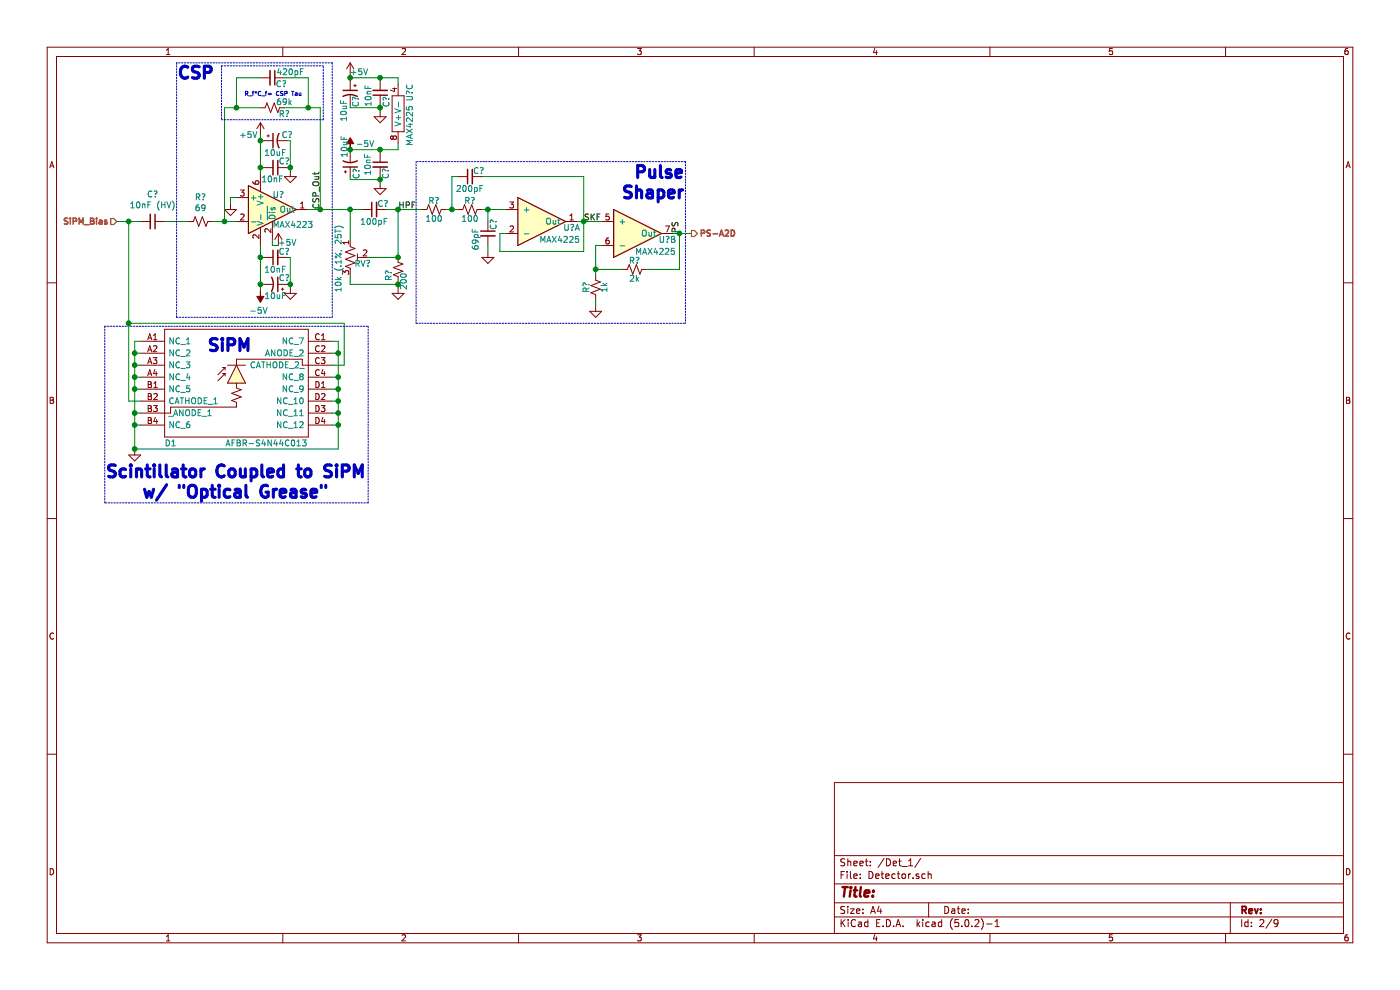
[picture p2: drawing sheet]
EESchema Schematic File Version 4
LIBS:Radiation_Detector-cache
EELAYER 26 0
EELAYER END
$Descr A4 11693 8268
encoding utf-8
Sheet 2 9
Title ""
Date ""
Rev ""
Comp ""
Comment1 ""
Comment2 ""
Comment3 ""
Comment4 ""
$EndDescr
Text Notes 1725 2950 0    100  ~ 20
SiPM
Text HLabel 975  1850 0    50   Input ~ 10
SiPM_Bias
$Comp
L SS:AFBR-S4N44C013 D1
U 1 1
P 1175 2850
AR Path="/5EBD2B15/5EBFD8B9" Ref="D1"  Part="1" 
AR Path="/5EC10E33/5EBFD8B9" Ref="D?"  Part="1" 
AR Path="/5EC116B0/5EBFD8B9" Ref="D?"  Part="1" 
AR Path="/5EC11F15/5EBFD8B9" Ref="D?"  Part="1" 
AR Path="/5EEC0C1C/5EBFD8B9" Ref="D?"  Part="1" 
AR Path="/5EEC180C/5EBFD8B9" Ref="D?"  Part="1" 
AR Path="/5EEC25A3/5EBFD8B9" Ref="D?"  Part="1" 
AR Path="/5EE979F5/5EBFD8B9" Ref="D2"  Part="1" 
AR Path="/5EE9A91A/5EBFD8B9" Ref="D3"  Part="1" 
AR Path="/5EE9D7FB/5EBFD8B9" Ref="D4"  Part="1" 
F 0 "D1" H 1425 2000 50  0000 C CNN
F 1 "AFBR-S4N44C013" H 2225 2000 50  0000 C CNN
F 2 "BGA16C97P4X4_388X388X60" H 2625 2950 50  0001 L CNN
F 3 "https://componentsearchengine.com/Datasheets/1/AFBR-S4N44C013.pdf" H 2625 2850 50  0001 L CNN
F 4 "SIPM CSP 4X4MM 30UM NUVHD - Bulk" H 2625 2750 50  0001 L CNN "Description"
F 5 "0.6" H 2625 2650 50  0001 L CNN "Height"
F 6 "Avago Technologies" H 2625 2350 50  0001 L CNN "Manufacturer_Name"
F 7 "AFBR-S4N44C013" H 2625 2250 50  0001 L CNN "Manufacturer_Part_Number"
	1    1175 2850
	1    0    0    -1  
$EndComp
$Comp
L power:GND #PWR018
U 1 1
P 1125 3750
AR Path="/5EBD2B15/5ED81B9D" Ref="#PWR018"  Part="1" 
AR Path="/5EC10E33/5ED81B9D" Ref="#PWR?"  Part="1" 
AR Path="/5EEC0C1C/5ED81B9D" Ref="#PWR?"  Part="1" 
AR Path="/5EEC180C/5ED81B9D" Ref="#PWR?"  Part="1" 
AR Path="/5EEC25A3/5ED81B9D" Ref="#PWR?"  Part="1" 
AR Path="/5EE979F5/5ED81B9D" Ref="#PWR070"  Part="1" 
AR Path="/5EE9A91A/5ED81B9D" Ref="#PWR097"  Part="1" 
AR Path="/5EE9D7FB/5ED81B9D" Ref="#PWR0124"  Part="1" 
F 0 "#PWR018" H 1125 3500 50  0001 C CNN
F 1 "GND" H 1130 3577 50  0001 C CNN
F 2 "" H 1125 3750 50  0001 C CNN
F 3 "" H 1125 3750 50  0001 C CNN
	1    1125 3750
	1    0    0    -1  
$EndComp
$Comp
L power:GND #PWR?
U 1 1
P 3325 2400
AR Path="/5ED867AF" Ref="#PWR?"  Part="1" 
AR Path="/5EBD2B15/5ED867AF" Ref="#PWR019"  Part="1" 
AR Path="/5EE979F5/5ED867AF" Ref="#PWR071"  Part="1" 
AR Path="/5EE9A91A/5ED867AF" Ref="#PWR098"  Part="1" 
AR Path="/5EE9D7FB/5ED867AF" Ref="#PWR0125"  Part="1" 
F 0 "#PWR019" H 3325 2150 50  0001 C CNN
F 1 "GND" H 3425 2300 50  0001 C CNN
F 2 "" H 3325 2400 50  0001 C CNN
F 3 "" H 3325 2400 50  0001 C CNN
	1    3325 2400
	1    0    0    -1  
$EndComp
Wire Wire Line
	2875 2700 2875 3050
Text Notes 875  4175 0    100  ~ 20
Scintillator Coupled to SiPM\n    w/ "Optical Grease"
Wire Wire Line
	1175 2850 1125 2850
Wire Wire Line
	1175 3350 1075 3350
Wire Notes Line
	3075 4200 875  4200
Wire Notes Line
	875  4200 875  2725
Wire Notes Line
	875  2725 3075 2725
Wire Notes Line
	3075 2725 3075 4200
Connection ~ 1125 3750
Wire Wire Line
	1125 2850 1125 2950
Wire Wire Line
	1175 3550 1125 3550
Connection ~ 1125 3550
Wire Wire Line
	1125 3550 1125 3750
Wire Wire Line
	1175 3450 1125 3450
Connection ~ 1125 3450
Wire Wire Line
	1125 3450 1125 3550
Wire Wire Line
	1125 3250 1175 3250
Connection ~ 1125 3250
Wire Wire Line
	1125 3250 1125 3450
Wire Wire Line
	1175 3150 1125 3150
Connection ~ 1125 3150
Wire Wire Line
	1125 3150 1125 3250
Wire Wire Line
	1175 3050 1125 3050
Connection ~ 1125 3050
Wire Wire Line
	1125 3050 1125 3150
Wire Wire Line
	1175 2950 1125 2950
Connection ~ 1125 2950
Wire Wire Line
	1125 2950 1125 3050
Wire Wire Line
	1075 3350 1075 2700
Wire Wire Line
	2825 2850 2825 2950
Wire Wire Line
	1125 3750 2825 3750
Wire Wire Line
	2875 2700 1075 2700
Wire Wire Line
	2775 3050 2875 3050
Wire Wire Line
	2825 2850 2775 2850
Wire Wire Line
	2775 2950 2825 2950
Connection ~ 2825 2950
Wire Wire Line
	2825 2950 2825 3150
Wire Wire Line
	2825 3150 2775 3150
Connection ~ 2825 3150
Wire Wire Line
	2825 3150 2825 3250
Wire Wire Line
	2775 3250 2825 3250
Connection ~ 2825 3250
Wire Wire Line
	2825 3250 2825 3350
Wire Wire Line
	2825 3350 2775 3350
Connection ~ 2825 3350
Wire Wire Line
	2825 3350 2825 3450
Wire Wire Line
	2775 3450 2825 3450
Connection ~ 2825 3450
Wire Wire Line
	2825 3450 2825 3550
Wire Wire Line
	2825 3550 2775 3550
Connection ~ 2825 3550
Wire Wire Line
	2825 3550 2825 3750
Connection ~ 2575 900 
Connection ~ 1975 900 
Wire Wire Line
	1975 900  1875 900 
Text Notes 1475 675  0    100  ~ 20
CSP
Wire Notes Line
	2775 525  1475 525 
Wire Notes Line
	1475 2650 2775 2650
Text Notes 2525 810  2    35   ~ 0
R_f*C_f= CSP Tau
Wire Wire Line
	1375 1850 1575 1850
$Comp
L power:+5V #PWR?
U 1 1
P 2175 1125
AR Path="/5EBD2B15/5EDC378E" Ref="#PWR?"  Part="1" 
AR Path="/5EE979F5/5EDC378E" Ref="#PWR?"  Part="1" 
AR Path="/5EE9A91A/5EDC378E" Ref="#PWR?"  Part="1" 
AR Path="/5EE9D7FB/5EDC378E" Ref="#PWR?"  Part="1" 
F 0 "#PWR?" H 2175 975 50  0001 C CNN
F 1 "+5V" H 2075 1125 50  0000 C CNN
F 2 "" H 2175 1125 50  0001 C CNN
F 3 "" H 2175 1125 50  0001 C CNN
	1    2175 1125
	1    0    0    -1  
$EndComp
$Comp
L power:-5V #PWR?
U 1 1
P 2175 2425
AR Path="/5EBD2B15/5EDC37C7" Ref="#PWR?"  Part="1" 
AR Path="/5EE979F5/5EDC37C7" Ref="#PWR?"  Part="1" 
AR Path="/5EE9A91A/5EDC37C7" Ref="#PWR?"  Part="1" 
AR Path="/5EE9D7FB/5EDC37C7" Ref="#PWR?"  Part="1" 
F 0 "#PWR?" H 2175 2525 50  0001 C CNN
F 1 "-5V" H 2190 2598 50  0000 C CNN
F 2 "" H 2175 2425 50  0001 C CNN
F 3 "" H 2175 2425 50  0001 C CNN
	1    2175 2425
	-1   0    0    1   
$EndComp
$Comp
L Radiation_Detector-rescue:MAX4223-SS U?
U 1 1
P 2275 1750
AR Path="/5EBD2B15/5EDCB5C9" Ref="U?"  Part="1" 
AR Path="/5EE979F5/5EDCB5C9" Ref="U?"  Part="1" 
AR Path="/5EE9A91A/5EDCB5C9" Ref="U?"  Part="1" 
AR Path="/5EE9D7FB/5EDCB5C9" Ref="U?"  Part="1" 
F 0 "U?" H 2275 1875 50  0000 L CNN
F 1 "MAX4223" H 2275 1625 50  0000 L CNN
F 2 "" H 2275 1750 50  0001 C CNN
F 3 "~" H 2275 1750 50  0001 C CNN
	1    2275 1750
	1    0    0    -1  
$EndComp
Wire Wire Line
	1975 1850 1875 1850
$Comp
L power:GND #PWR?
U 1 1
P 1925 1700
AR Path="/5EBD2B15/5EDCFC28" Ref="#PWR?"  Part="1" 
AR Path="/5EE979F5/5EDCFC28" Ref="#PWR?"  Part="1" 
AR Path="/5EE9A91A/5EDCFC28" Ref="#PWR?"  Part="1" 
AR Path="/5EE9D7FB/5EDCFC28" Ref="#PWR?"  Part="1" 
F 0 "#PWR?" H 1925 1450 50  0001 C CNN
F 1 "GND" H 1825 1600 50  0001 C CNN
F 2 "" H 1925 1700 50  0001 C CNN
F 3 "" H 1925 1700 50  0001 C CNN
	1    1925 1700
	1    0    0    -1  
$EndComp
$Comp
L Device:C_Small C?
U 1 1
P 1275 1850
AR Path="/5EBD2B15/5EDE4D38" Ref="C?"  Part="1" 
AR Path="/5EE979F5/5EDE4D38" Ref="C?"  Part="1" 
AR Path="/5EE9A91A/5EDE4D38" Ref="C?"  Part="1" 
AR Path="/5EE9D7FB/5EDE4D38" Ref="C?"  Part="1" 
F 0 "C?" V 1046 1850 50  0000 C CNN
F 1 "10nF (HV)" V 1137 1850 50  0000 C CNN
F 2 "" H 1275 1850 50  0001 C CNN
F 3 "~" H 1275 1850 50  0001 C CNN
	1    1275 1850
	0    1    1    0   
$EndComp
$Comp
L Device:C_Small C?
U 1 1
P 2275 650
AR Path="/5EBD2B15/5EDE63A6" Ref="C?"  Part="1" 
AR Path="/5EE979F5/5EDE63A6" Ref="C?"  Part="1" 
AR Path="/5EE9A91A/5EDE63A6" Ref="C?"  Part="1" 
AR Path="/5EE9D7FB/5EDE63A6" Ref="C?"  Part="1" 
F 0 "C?" V 2325 725 50  0000 C CNN
F 1 "420pF" V 2225 800 50  0000 C CNN
F 2 "" H 2275 650 50  0001 C CNN
F 3 "~" H 2275 650 50  0001 C CNN
	1    2275 650 
	0    1    1    0   
$EndComp
Wire Wire Line
	1975 650  2175 650 
Wire Wire Line
	2375 650  2575 650 
$Comp
L Device:C_Small C?
U 1 1
P 2300 1400
AR Path="/5EBD2B15/5EDED6DA" Ref="C?"  Part="1" 
AR Path="/5EE979F5/5EDED6DA" Ref="C?"  Part="1" 
AR Path="/5EE9A91A/5EDED6DA" Ref="C?"  Part="1" 
AR Path="/5EE9D7FB/5EDED6DA" Ref="C?"  Part="1" 
F 0 "C?" V 2350 1475 50  0000 C CNN
F 1 "10nF" V 2200 1375 50  0000 C CNN
F 2 "" H 2300 1400 50  0001 C CNN
F 3 "~" H 2300 1400 50  0001 C CNN
	1    2300 1400
	0    1    -1   0   
$EndComp
$Comp
L Device:CP1_Small C?
U 1 1
P 2300 1175
AR Path="/5EBD2B15/5EDED795" Ref="C?"  Part="1" 
AR Path="/5EE9A91A/5EDED795" Ref="C?"  Part="1" 
F 0 "C?" V 2250 1075 50  0000 C CNN
F 1 "10uF" V 2400 1175 50  0000 C CNN
F 2 "" H 2300 1175 50  0001 C CNN
F 3 "~" H 2300 1175 50  0001 C CNN
	1    2300 1175
	0    -1   1    0   
$EndComp
Wire Wire Line
	2425 1175 2400 1175
Wire Wire Line
	2425 1400 2400 1400
Wire Wire Line
	2175 1175 2200 1175
Wire Wire Line
	2200 1400 2175 1400
Wire Wire Line
	2175 2375 2175 2425
Wire Wire Line
	2175 1450 2175 1400
Connection ~ 2175 1400
Wire Wire Line
	2175 1175 2175 1125
Connection ~ 2175 1175
$Comp
L Device:C_Small C?
U 1 1
P 2300 2150
AR Path="/5EBD2B15/5EE5049D" Ref="C?"  Part="1" 
AR Path="/5EE979F5/5EE5049D" Ref="C?"  Part="1" 
AR Path="/5EE9A91A/5EE5049D" Ref="C?"  Part="1" 
AR Path="/5EE9D7FB/5EE5049D" Ref="C?"  Part="1" 
F 0 "C?" V 2250 2075 50  0000 C CNN
F 1 "10nF" V 2400 2150 50  0000 C CNN
F 2 "" H 2300 2150 50  0001 C CNN
F 3 "~" H 2300 2150 50  0001 C CNN
	1    2300 2150
	0    -1   1    0   
$EndComp
$Comp
L Device:CP1_Small C?
U 1 1
P 2300 2375
AR Path="/5EBD2B15/5EE504A4" Ref="C?"  Part="1" 
AR Path="/5EE9A91A/5EE504A4" Ref="C?"  Part="1" 
F 0 "C?" V 2350 2450 50  0000 C CNN
F 1 "10uF" V 2200 2375 50  0000 C CNN
F 2 "" H 2300 2375 50  0001 C CNN
F 3 "~" H 2300 2375 50  0001 C CNN
	1    2300 2375
	0    1    -1   0   
$EndComp
Wire Wire Line
	2175 2375 2200 2375
Wire Wire Line
	2175 2150 2200 2150
Wire Wire Line
	2425 2375 2400 2375
Wire Wire Line
	2400 2150 2425 2150
Connection ~ 2175 2150
Connection ~ 2175 2375
$Comp
L power:GND #PWR?
U 1 1
P 2425 2400
AR Path="/5EBD2B15/5EE61E7C" Ref="#PWR?"  Part="1" 
AR Path="/5EE979F5/5EE61E7C" Ref="#PWR?"  Part="1" 
AR Path="/5EE9A91A/5EE61E7C" Ref="#PWR?"  Part="1" 
AR Path="/5EE9D7FB/5EE61E7C" Ref="#PWR?"  Part="1" 
F 0 "#PWR?" H 2425 2150 50  0001 C CNN
F 1 "GND" H 2550 2300 50  0001 C CNN
F 2 "" H 2425 2400 50  0001 C CNN
F 3 "" H 2425 2400 50  0001 C CNN
	1    2425 2400
	1    0    0    -1  
$EndComp
$Comp
L power:GND #PWR?
U 1 1
P 2425 1425
AR Path="/5EBD2B15/5EE62048" Ref="#PWR?"  Part="1" 
AR Path="/5EE979F5/5EE62048" Ref="#PWR?"  Part="1" 
AR Path="/5EE9A91A/5EE62048" Ref="#PWR?"  Part="1" 
AR Path="/5EE9D7FB/5EE62048" Ref="#PWR?"  Part="1" 
F 0 "#PWR?" H 2425 1175 50  0001 C CNN
F 1 "GND" H 2550 1325 50  0001 C CNN
F 2 "" H 2425 1425 50  0001 C CNN
F 3 "" H 2425 1425 50  0001 C CNN
	1    2425 1425
	1    0    0    -1  
$EndComp
Wire Wire Line
	2425 2150 2425 2375
Wire Wire Line
	2175 2150 2175 2375
Wire Wire Line
	2175 2050 2175 2150
Connection ~ 2425 1400
Wire Wire Line
	2425 1400 2425 1175
Wire Wire Line
	2175 1400 2175 1175
$Comp
L power:+5V #PWR?
U 1 1
P 2325 2050
AR Path="/5EBD2B15/5EE68FE2" Ref="#PWR?"  Part="1" 
AR Path="/5EE979F5/5EE68FE2" Ref="#PWR?"  Part="1" 
AR Path="/5EE9A91A/5EE68FE2" Ref="#PWR?"  Part="1" 
AR Path="/5EE9D7FB/5EE68FE2" Ref="#PWR?"  Part="1" 
F 0 "#PWR?" H 2325 1900 50  0001 C CNN
F 1 "+5V" H 2400 2075 50  0000 C CNN
F 2 "" H 2325 2050 50  0001 C CNN
F 3 "" H 2325 2050 50  0001 C CNN
	1    2325 2050
	1    0    0    -1  
$EndComp
Wire Wire Line
	2275 2000 2275 2050
Wire Wire Line
	2275 2050 2325 2050
Wire Wire Line
	1975 1650 1925 1650
Wire Wire Line
	1925 1650 1925 1700
Wire Wire Line
	2675 1750 2675 900 
Wire Wire Line
	1875 1850 1875 900 
Connection ~ 1875 1850
Wire Wire Line
	1875 1850 1775 1850
Wire Wire Line
	2575 900  2675 900 
Wire Wire Line
	2575 1750 2675 1750
Wire Notes Line
	1475 525  1475 2650
Wire Notes Line
	2775 525  2775 2650
$Comp
L Device:C_Small C?
U 1 1
P 3125 1750
AR Path="/5EBD2B15/5EECABB6" Ref="C?"  Part="1" 
AR Path="/5EE979F5/5EECABB6" Ref="C?"  Part="1" 
AR Path="/5EE9A91A/5EECABB6" Ref="C?"  Part="1" 
AR Path="/5EE9D7FB/5EECABB6" Ref="C?"  Part="1" 
F 0 "C?" V 3075 1675 50  0000 C CNN
F 1 "100pF" V 3225 1750 50  0000 C CNN
F 2 "" H 3125 1750 50  0001 C CNN
F 3 "~" H 3125 1750 50  0001 C CNN
	1    3125 1750
	0    -1   1    0   
$EndComp
$Comp
L Device:R_Small_US R?
U 1 1
P 1675 1850
AR Path="/5EBD2B15/5EECCB3D" Ref="R?"  Part="1" 
AR Path="/5EE9A91A/5EECCB3D" Ref="R?"  Part="1" 
F 0 "R?" V 1470 1850 50  0000 C CNN
F 1 "69" V 1561 1850 50  0000 C CNN
F 2 "" H 1675 1850 50  0001 C CNN
F 3 "~" H 1675 1850 50  0001 C CNN
	1    1675 1850
	0    1    1    0   
$EndComp
$Comp
L Device:R_Small_US R?
U 1 1
P 2275 900
AR Path="/5EBD2B15/5EED46DB" Ref="R?"  Part="1" 
AR Path="/5EE9A91A/5EED46DB" Ref="R?"  Part="1" 
F 0 "R?" V 2325 1000 50  0000 C CNN
F 1 "69k" V 2225 1000 50  0000 C CNN
F 2 "" H 2275 900 50  0001 C CNN
F 3 "~" H 2275 900 50  0001 C CNN
	1    2275 900 
	0    1    1    0   
$EndComp
Wire Wire Line
	2375 900  2575 900 
Wire Wire Line
	1975 900  2175 900 
Wire Wire Line
	2575 900  2575 650 
Wire Wire Line
	1975 900  1975 650 
$Comp
L Device:R_Small_US R?
U 1 1
P 3325 2250
AR Path="/5EBD2B15/5EEEB067" Ref="R?"  Part="1" 
AR Path="/5EE9A91A/5EEEB067" Ref="R?"  Part="1" 
F 0 "R?" V 3400 2300 50  0000 C CNN
F 1 "200" V 3275 2350 50  0000 C CNN
F 2 "" H 3325 2250 50  0001 C CNN
F 3 "~" H 3325 2250 50  0001 C CNN
	1    3325 2250
	-1   0    0    1   
$EndComp
Wire Wire Line
	2925 1750 3025 1750
Wire Wire Line
	3325 2400 3325 2375
Wire Wire Line
	3225 1750 3325 1750
Wire Wire Line
	3325 1750 3325 2150
Text Label 2675 1750 1    50   ~ 0
CSP_Out
Connection ~ 2925 1750
Wire Notes Line
	5725 1350 3475 1350
Wire Notes Line
	3475 1350 3475 2700
Wire Notes Line
	3475 2700 5725 2700
Wire Notes Line
	5725 1350 5725 2700
Text Notes 5725 1675 2    100  ~ 20
Pulse\nShaper
Text Label 3325 1750 0    50   ~ 0
HPF
$Comp
L Radiation_Detector-rescue:MAX4225-SS U?
U 1 1
P 4525 1850
AR Path="/5EBD2B15/5EF606A5" Ref="U?"  Part="1" 
AR Path="/5EE9A91A/5EF606A5" Ref="U?"  Part="1" 
F 0 "U?" H 4775 1800 50  0000 C CNN
F 1 "MAX4225" H 4675 1700 50  0000 C CNN
F 2 "" H 4575 2000 50  0001 C CNN
F 3 "" H 4575 2000 50  0001 C CNN
	1    4525 1850
	1    0    0    -1  
$EndComp
$Comp
L Radiation_Detector-rescue:MAX4225-SS U?
U 2 1
P 5325 1950
AR Path="/5EBD2B15/5EF6073C" Ref="U?"  Part="2" 
AR Path="/5EE9A91A/5EF6073C" Ref="U?"  Part="2" 
F 0 "U?" H 5575 1900 50  0000 C CNN
F 1 "MAX4225" H 5475 1800 50  0000 C CNN
F 2 "" H 5375 2100 50  0001 C CNN
F 3 "" H 5375 2100 50  0001 C CNN
	2    5325 1950
	1    0    0    -1  
$EndComp
$Comp
L Radiation_Detector-rescue:MAX4225-SS U?
U 3 1
P 3325 950
AR Path="/5EBD2B15/5F0480F9" Ref="U?"  Part="3" 
AR Path="/5EE9A91A/5F0480F9" Ref="U?"  Part="3" 
F 0 "U?" H 3500 1050 50  0000 C CNN
F 1 "MAX4225" H 3225 1050 50  0000 C CNN
F 2 "" H 3375 1100 50  0001 C CNN
F 3 "" H 3375 1100 50  0001 C CNN
	3    3325 950 
	0    1    -1   0   
$EndComp
$Comp
L power:+5V #PWR?
U 1 1
P 2925 625
AR Path="/5EBD2B15/5F048100" Ref="#PWR?"  Part="1" 
AR Path="/5EE979F5/5F048100" Ref="#PWR?"  Part="1" 
AR Path="/5EE9A91A/5F048100" Ref="#PWR?"  Part="1" 
AR Path="/5EE9D7FB/5F048100" Ref="#PWR?"  Part="1" 
F 0 "#PWR?" H 2925 475 50  0001 C CNN
F 1 "+5V" H 2850 650 50  0000 C CNN
F 2 "" H 2925 625 50  0001 C CNN
F 3 "" H 2925 625 50  0001 C CNN
	1    2925 625 
	-1   0    0    -1  
$EndComp
$Comp
L Device:C_Small C?
U 1 1
P 3175 775
AR Path="/5EBD2B15/5F048106" Ref="C?"  Part="1" 
AR Path="/5EE979F5/5F048106" Ref="C?"  Part="1" 
AR Path="/5EE9A91A/5F048106" Ref="C?"  Part="1" 
AR Path="/5EE9D7FB/5F048106" Ref="C?"  Part="1" 
F 0 "C?" V 3225 850 50  0000 C CNN
F 1 "10nF" V 3075 800 50  0000 C CNN
F 2 "" H 3175 775 50  0001 C CNN
F 3 "~" H 3175 775 50  0001 C CNN
	1    3175 775 
	1    0    0    1   
$EndComp
$Comp
L Device:CP1_Small C?
U 1 1
P 2925 775
AR Path="/5EBD2B15/5F04810D" Ref="C?"  Part="1" 
AR Path="/5EE9A91A/5F04810D" Ref="C?"  Part="1" 
F 0 "C?" V 2875 700 50  0000 C CNN
F 1 "10uF" V 2975 625 50  0000 C CNN
F 2 "" H 2925 775 50  0001 C CNN
F 3 "~" H 2925 775 50  0001 C CNN
	1    2925 775 
	-1   0    0    -1  
$EndComp
Wire Wire Line
	2925 900  2925 875 
Wire Wire Line
	3175 900  3175 875 
Wire Wire Line
	2925 650  2925 675 
Wire Wire Line
	3175 675  3175 650 
$Comp
L power:GND #PWR?
U 1 1
P 3175 925
AR Path="/5EBD2B15/5F04811A" Ref="#PWR?"  Part="1" 
AR Path="/5EE979F5/5F04811A" Ref="#PWR?"  Part="1" 
AR Path="/5EE9A91A/5F04811A" Ref="#PWR?"  Part="1" 
AR Path="/5EE9D7FB/5F04811A" Ref="#PWR?"  Part="1" 
F 0 "#PWR?" H 3175 675 50  0001 C CNN
F 1 "GND" H 3300 825 50  0001 C CNN
F 2 "" H 3175 925 50  0001 C CNN
F 3 "" H 3175 925 50  0001 C CNN
	1    3175 925 
	-1   0    0    -1  
$EndComp
Wire Wire Line
	3175 900  2925 900 
$Comp
L power:-5V #PWR?
U 1 1
P 2925 1250
AR Path="/5EBD2B15/5F048122" Ref="#PWR?"  Part="1" 
AR Path="/5EE979F5/5F048122" Ref="#PWR?"  Part="1" 
AR Path="/5EE9A91A/5F048122" Ref="#PWR?"  Part="1" 
AR Path="/5EE9D7FB/5F048122" Ref="#PWR?"  Part="1" 
F 0 "#PWR?" H 2925 1350 50  0001 C CNN
F 1 "-5V" H 3050 1300 50  0000 C CNN
F 2 "" H 2925 1250 50  0001 C CNN
F 3 "" H 2925 1250 50  0001 C CNN
	1    2925 1250
	1    0    0    -1  
$EndComp
$Comp
L Device:C_Small C?
U 1 1
P 3175 1375
AR Path="/5EBD2B15/5F048129" Ref="C?"  Part="1" 
AR Path="/5EE979F5/5F048129" Ref="C?"  Part="1" 
AR Path="/5EE9A91A/5F048129" Ref="C?"  Part="1" 
AR Path="/5EE9D7FB/5F048129" Ref="C?"  Part="1" 
F 0 "C?" V 3125 1300 50  0000 C CNN
F 1 "10nF" V 3275 1375 50  0000 C CNN
F 2 "" H 3175 1375 50  0001 C CNN
F 3 "~" H 3175 1375 50  0001 C CNN
	1    3175 1375
	-1   0    0    -1  
$EndComp
$Comp
L Device:CP1_Small C?
U 1 1
P 2925 1375
AR Path="/5EBD2B15/5F048130" Ref="C?"  Part="1" 
AR Path="/5EE9A91A/5F048130" Ref="C?"  Part="1" 
F 0 "C?" V 2975 1450 50  0000 C CNN
F 1 "10uF" V 2875 1225 50  0000 C CNN
F 2 "" H 2925 1375 50  0001 C CNN
F 3 "~" H 2925 1375 50  0001 C CNN
	1    2925 1375
	1    0    0    1   
$EndComp
Wire Wire Line
	2925 1250 2925 1275
Wire Wire Line
	2925 1500 2925 1475
Wire Wire Line
	3175 1475 3175 1500
$Comp
L power:GND #PWR?
U 1 1
P 3175 1525
AR Path="/5EBD2B15/5F04813C" Ref="#PWR?"  Part="1" 
AR Path="/5EE979F5/5F04813C" Ref="#PWR?"  Part="1" 
AR Path="/5EE9A91A/5F04813C" Ref="#PWR?"  Part="1" 
AR Path="/5EE9D7FB/5F04813C" Ref="#PWR?"  Part="1" 
F 0 "#PWR?" H 3175 1275 50  0001 C CNN
F 1 "GND" H 3300 1425 50  0001 C CNN
F 2 "" H 3175 1525 50  0001 C CNN
F 3 "" H 3175 1525 50  0001 C CNN
	1    3175 1525
	1    0    0    -1  
$EndComp
Wire Wire Line
	3175 1500 2925 1500
Wire Wire Line
	3175 1250 2925 1250
Wire Wire Line
	2925 650  3175 650 
Wire Wire Line
	2925 625  2925 650 
Connection ~ 2925 650 
Wire Wire Line
	3175 925  3175 900 
Connection ~ 3175 900 
Wire Wire Line
	3175 1525 3175 1500
Connection ~ 3175 1500
Connection ~ 2925 1250
Wire Wire Line
	3175 1275 3175 1250
Wire Wire Line
	3175 1250 3325 1250
Connection ~ 3175 1250
Wire Wire Line
	3325 650  3175 650 
Connection ~ 3175 650 
Wire Wire Line
	3325 1250 3325 1200
Wire Wire Line
	3325 700  3325 650 
Wire Notes Line
	1850 1000 2700 1000
Wire Notes Line
	2700 1000 2700 550 
Wire Notes Line
	1850 550  1850 1000
Wire Notes Line
	1850 550  2700 550 
Wire Wire Line
	4825 1850 4875 1850
Wire Wire Line
	4875 1850 4875 2100
Wire Wire Line
	4875 2100 4175 2100
Wire Wire Line
	4175 2100 4175 1950
Wire Wire Line
	4175 1950 4225 1950
$Comp
L Device:C_Small C?
U 1 1
P 3925 1475
AR Path="/5EBD2B15/5F36906C" Ref="C?"  Part="1" 
AR Path="/5EE979F5/5F36906C" Ref="C?"  Part="1" 
AR Path="/5EE9A91A/5F36906C" Ref="C?"  Part="1" 
AR Path="/5EE9D7FB/5F36906C" Ref="C?"  Part="1" 
F 0 "C?" V 3875 1400 50  0000 C CNN
F 1 "200pF" V 4025 1475 50  0000 C CNN
F 2 "" H 3925 1475 50  0001 C CNN
F 3 "~" H 3925 1475 50  0001 C CNN
	1    3925 1475
	0    -1   1    0   
$EndComp
$Comp
L Device:R_Small_US R?
U 1 1
P 3925 1750
AR Path="/5EBD2B15/5F376A36" Ref="R?"  Part="1" 
AR Path="/5EE9A91A/5F376A36" Ref="R?"  Part="1" 
F 0 "R?" V 3850 1750 50  0000 C CNN
F 1 "100" V 4000 1750 50  0000 C CNN
F 2 "" H 3925 1750 50  0001 C CNN
F 3 "~" H 3925 1750 50  0001 C CNN
	1    3925 1750
	0    1    1    0   
$EndComp
$Comp
L Device:R_Small_US R?
U 1 1
P 3625 1750
AR Path="/5EBD2B15/5F376E62" Ref="R?"  Part="1" 
AR Path="/5EE9A91A/5F376E62" Ref="R?"  Part="1" 
F 0 "R?" V 3550 1750 50  0000 C CNN
F 1 "100" V 3700 1750 50  0000 C CNN
F 2 "" H 3625 1750 50  0001 C CNN
F 3 "~" H 3625 1750 50  0001 C CNN
	1    3625 1750
	0    1    1    0   
$EndComp
$Comp
L Device:C_Small C?
U 1 1
P 4075 1950
AR Path="/5EBD2B15/5F38928F" Ref="C?"  Part="1" 
AR Path="/5EE979F5/5F38928F" Ref="C?"  Part="1" 
AR Path="/5EE9A91A/5F38928F" Ref="C?"  Part="1" 
AR Path="/5EE9D7FB/5F38928F" Ref="C?"  Part="1" 
F 0 "C?" V 4025 2025 50  0000 C CNN
F 1 "69pF" V 4175 1900 50  0000 C CNN
F 2 "" H 4075 1950 50  0001 C CNN
F 3 "~" H 4075 1950 50  0001 C CNN
	1    4075 1950
	-1   0    0    -1  
$EndComp
Wire Wire Line
	4075 1850 4075 1750
Wire Wire Line
	4075 1750 4025 1750
Wire Wire Line
	4075 1750 4225 1750
Connection ~ 4075 1750
Wire Wire Line
	3825 1750 3775 1750
$Comp
L power:GND #PWR?
U 1 1
P 4075 2100
AR Path="/5EBD2B15/5F3A7C2C" Ref="#PWR?"  Part="1" 
AR Path="/5EE979F5/5F3A7C2C" Ref="#PWR?"  Part="1" 
AR Path="/5EE9A91A/5F3A7C2C" Ref="#PWR?"  Part="1" 
AR Path="/5EE9D7FB/5F3A7C2C" Ref="#PWR?"  Part="1" 
F 0 "#PWR?" H 4075 1850 50  0001 C CNN
F 1 "GND" H 4200 2000 50  0001 C CNN
F 2 "" H 4075 2100 50  0001 C CNN
F 3 "" H 4075 2100 50  0001 C CNN
	1    4075 2100
	1    0    0    -1  
$EndComp
Wire Wire Line
	4075 2100 4075 2050
Wire Wire Line
	3775 1750 3775 1475
Wire Wire Line
	3775 1475 3825 1475
Connection ~ 3775 1750
Wire Wire Line
	3775 1750 3725 1750
Wire Wire Line
	4875 1475 4025 1475
Wire Wire Line
	4875 1475 4875 1850
Connection ~ 4875 1850
Wire Wire Line
	3525 1750 3325 1750
Connection ~ 3325 1750
$Comp
L Device:R_Small_US R?
U 1 1
P 5300 2250
AR Path="/5EBD2B15/5F41337B" Ref="R?"  Part="1" 
AR Path="/5EE9A91A/5F41337B" Ref="R?"  Part="1" 
F 0 "R?" V 5225 2250 50  0000 C CNN
F 1 "2k" V 5375 2250 50  0000 C CNN
F 2 "" H 5300 2250 50  0001 C CNN
F 3 "~" H 5300 2250 50  0001 C CNN
	1    5300 2250
	0    1    1    0   
$EndComp
$Comp
L Device:R_Small_US R?
U 1 1
P 4975 2400
AR Path="/5EBD2B15/5F41DBF4" Ref="R?"  Part="1" 
AR Path="/5EE9A91A/5F41DBF4" Ref="R?"  Part="1" 
F 0 "R?" V 5050 2400 50  0000 C CNN
F 1 "1k" V 4900 2400 50  0000 C CNN
F 2 "" H 4975 2400 50  0001 C CNN
F 3 "~" H 4975 2400 50  0001 C CNN
	1    4975 2400
	-1   0    0    1   
$EndComp
Wire Wire Line
	4975 2050 5025 2050
Wire Wire Line
	4975 2050 4975 2250
Wire Wire Line
	5200 2250 4975 2250
Connection ~ 4975 2250
Wire Wire Line
	4975 2250 4975 2300
Wire Wire Line
	5400 2250 5675 2250
Wire Wire Line
	5675 2250 5675 1950
Wire Wire Line
	5675 1950 5625 1950
Wire Wire Line
	4875 1850 5025 1850
Text Label 4875 1850 0    50   ~ 0
SKF
Text Label 5675 1950 1    50   ~ 0
PS
$Comp
L power:GND #PWR?
U 1 1
P 4975 2550
AR Path="/5EBD2B15/5F456DC7" Ref="#PWR?"  Part="1" 
AR Path="/5EE979F5/5F456DC7" Ref="#PWR?"  Part="1" 
AR Path="/5EE9A91A/5F456DC7" Ref="#PWR?"  Part="1" 
AR Path="/5EE9D7FB/5F456DC7" Ref="#PWR?"  Part="1" 
F 0 "#PWR?" H 4975 2300 50  0001 C CNN
F 1 "GND" H 5100 2450 50  0001 C CNN
F 2 "" H 4975 2550 50  0001 C CNN
F 3 "" H 4975 2550 50  0001 C CNN
	1    4975 2550
	1    0    0    -1  
$EndComp
Wire Wire Line
	4975 2550 4975 2500
Wire Wire Line
	2425 2400 2425 2375
Connection ~ 2425 2375
Wire Wire Line
	2425 1425 2425 1400
Wire Wire Line
	1075 1850 1075 2700
Connection ~ 1075 2700
Wire Wire Line
	5675 1950 5775 1950
Connection ~ 5675 1950
Text HLabel 5775 1950 2    50   Output ~ 10
PS-A2D
$Comp
L Device:R_POT_TRIM_US RV?
U 1 1
P 2925 2150
AR Path="/5EBDE6C5/5F1A80F5/5EDDD912" Ref="RV?"  Part="1" 
AR Path="/5EBDE6C5/5EDDD912" Ref="RV?"  Part="1" 
AR Path="/5F8C4E8A/5EDDD912" Ref="RV?"  Part="1" 
AR Path="/5F8C7653/5EDDD912" Ref="RV?"  Part="1" 
AR Path="/5F8CA41E/5EDDD912" Ref="RV?"  Part="1" 
AR Path="/5EBD2B15/5EDDD912" Ref="RV?"  Part="1" 
F 0 "RV?" H 3100 2100 50  0000 R CNN
F 1 "10k (.1%, 25T)" V 2825 2425 50  0000 R CNN
F 2 "" H 2925 2150 50  0001 C CNN
F 3 "~" H 2925 2150 50  0001 C CNN
	1    2925 2150
	1    0    0    -1  
$EndComp
Wire Wire Line
	975  1850 1075 1850
Connection ~ 3325 2150
Wire Wire Line
	3325 2150 3075 2150
Wire Wire Line
	2925 1750 2925 2000
Wire Wire Line
	3325 2375 2925 2375
Wire Wire Line
	2925 2375 2925 2300
Connection ~ 3325 2375
Wire Wire Line
	3325 2375 3325 2350
Wire Wire Line
	2675 1750 2925 1750
Connection ~ 2675 1750
Connection ~ 1075 1850
Wire Wire Line
	1075 1850 1175 1850
$EndSCHEMATC
